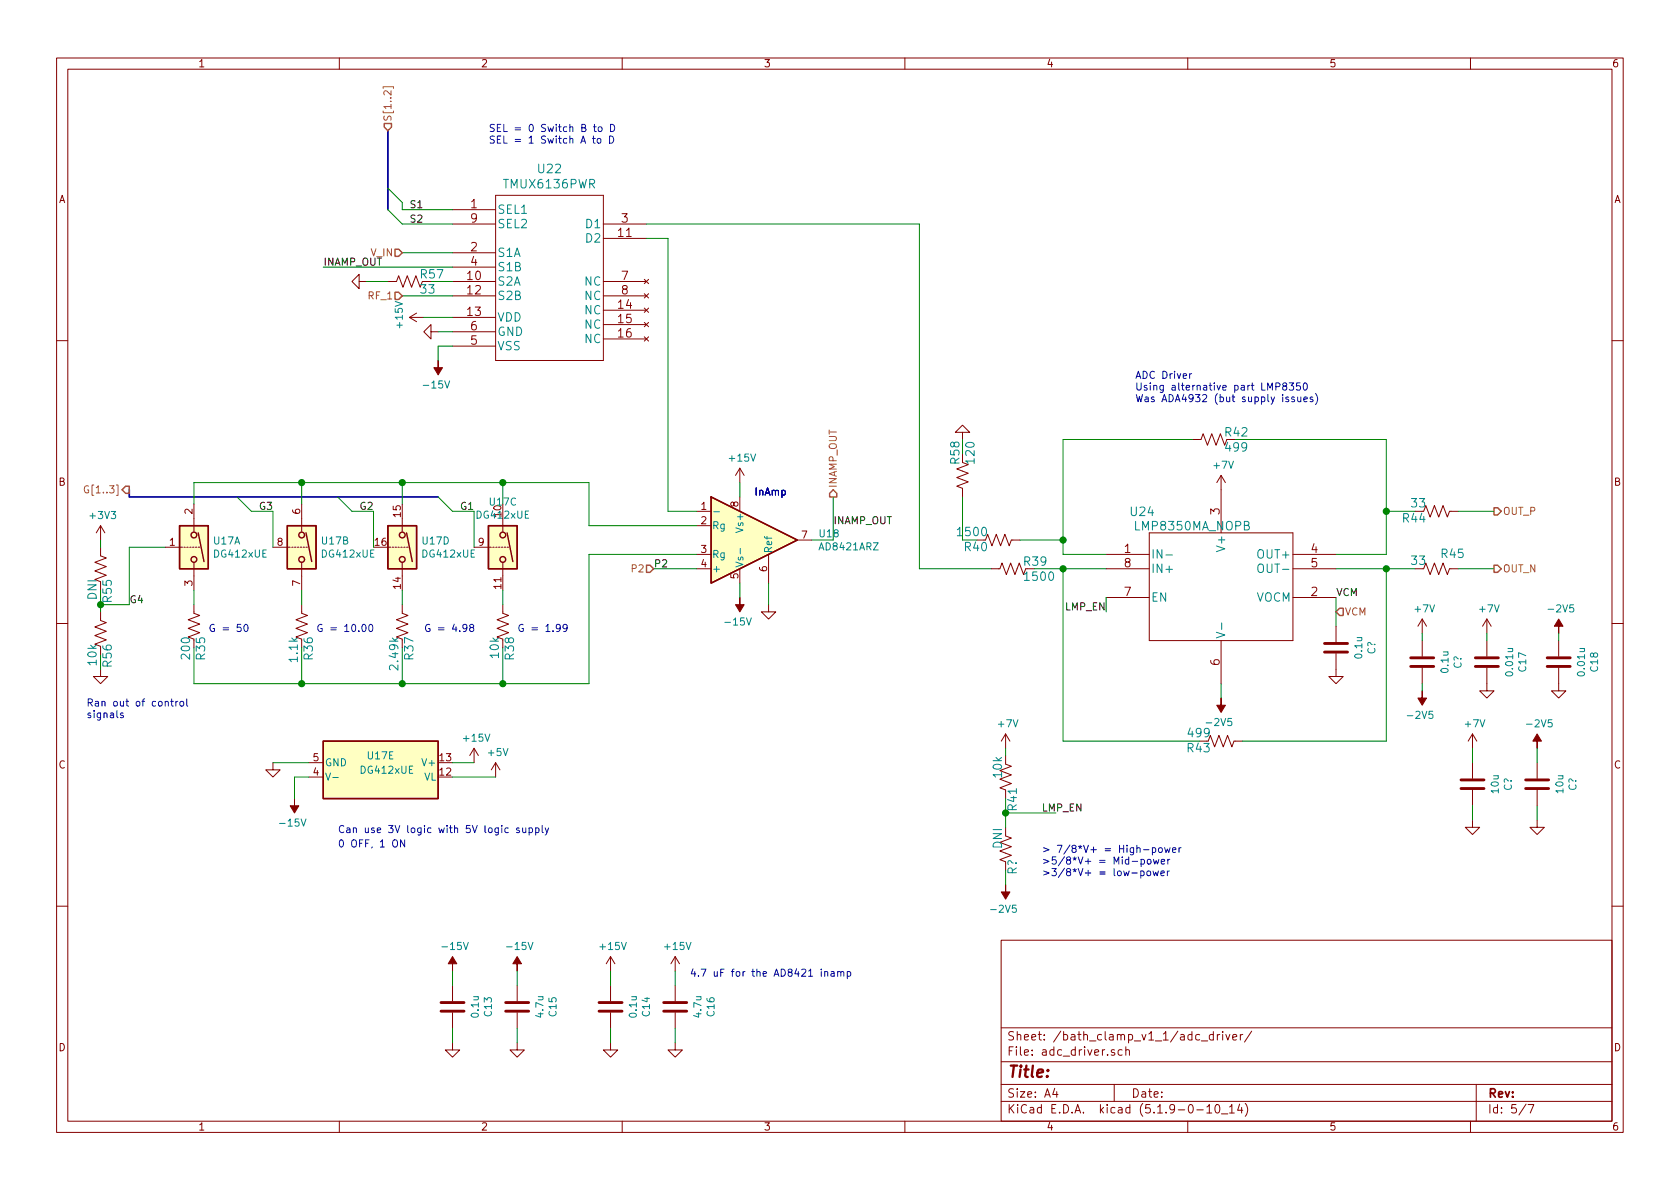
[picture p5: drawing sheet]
EESchema Schematic File Version 4
EELAYER 30 0
EELAYER END
$Descr A4 11693 8268
encoding utf-8
Sheet 5 7
Title ""
Date ""
Rev ""
Comp ""
Comment1 ""
Comment2 ""
Comment3 ""
Comment4 ""
$EndDescr
$Comp
L power:-15V #PWR?
U 1 1
P 5150 4150
AR Path="/6032F251/60962A5F" Ref="#PWR?"  Part="1" 
AR Path="/6032F251/608FDC40/60962A5F" Ref="#PWR058"  Part="1" 
F 0 "#PWR058" H 5150 4250 50  0001 C CNN
F 1 "-15V" H 5165 4323 50  0000 C CNN
F 2 "" H 5150 4150 50  0001 C CNN
F 3 "" H 5150 4150 50  0001 C CNN
	1    5150 4150
	-1   0    0    1   
$EndComp
$Comp
L power:+15V #PWR?
U 1 1
P 5150 3350
AR Path="/6032F251/60962A65" Ref="#PWR?"  Part="1" 
AR Path="/6032F251/608FDC40/60962A65" Ref="#PWR057"  Part="1" 
F 0 "#PWR057" H 5150 3200 50  0001 C CNN
F 1 "+15V" H 5165 3523 50  0000 C CNN
F 2 "" H 5150 3350 50  0001 C CNN
F 3 "" H 5150 3350 50  0001 C CNN
	1    5150 3350
	1    0    0    -1  
$EndComp
$Comp
L Device:C C?
U 1 1
P 3150 7000
AR Path="/6032F251/60962A6C" Ref="C?"  Part="1" 
AR Path="/6032F251/608FDC40/60962A6C" Ref="C13"  Part="1" 
F 0 "C13" V 2898 7000 50  0000 C CNN
F 1 "0.1u" V 2989 7000 50  0000 C CNN
F 2 "Capacitor_SMD:C_0603_1608Metric" H 3188 6850 50  0001 C CNN
F 3 "~" H 3150 7000 50  0001 C CNN
F 4 "CC0603MRX7R8BB104" H 2898 7100 50  0001 C CNN "Manf#"
F 5 "20%" H 2898 7100 50  0001 C CNN "Tolerance"
F 6 "25V" H 2898 7100 50  0001 C CNN "voltage"
	1    3150 7000
	-1   0    0    1   
$EndComp
$Comp
L power:GND #PWR?
U 1 1
P 3150 7250
AR Path="/6032F251/60962A74" Ref="#PWR?"  Part="1" 
AR Path="/6032F251/608FDC40/60962A74" Ref="#PWR054"  Part="1" 
F 0 "#PWR054" H 3150 7000 50  0001 C CNN
F 1 "GND" V 3155 7122 50  0001 R CNN
F 2 "" H 3150 7250 50  0001 C CNN
F 3 "" H 3150 7250 50  0001 C CNN
	1    3150 7250
	1    0    0    -1  
$EndComp
$Comp
L Device:C C?
U 1 1
P 3600 7000
AR Path="/6032F251/60962A7A" Ref="C?"  Part="1" 
AR Path="/6032F251/608FDC40/60962A7A" Ref="C15"  Part="1" 
F 0 "C15" V 3348 7000 50  0000 C CNN
F 1 "4.7u" V 3439 7000 50  0000 C CNN
F 2 "Capacitor_SMD:C_1206_3216Metric" H 3638 6850 50  0001 C CNN
F 3 "~" H 3600 7000 50  0001 C CNN
F 4 "CL31B475KAHNFNE" H 3348 7100 50  0001 C CNN "Manf#"
F 5 "10%" H 3348 7100 50  0001 C CNN "Tolerance"
F 6 "25V" H 3348 7100 50  0001 C CNN "voltage"
	1    3600 7000
	-1   0    0    1   
$EndComp
$Comp
L power:-15V #PWR?
U 1 1
P 3600 6750
AR Path="/6032F251/60962AB0" Ref="#PWR?"  Part="1" 
AR Path="/6032F251/608FDC40/60962AB0" Ref="#PWR059"  Part="1" 
F 0 "#PWR059" H 3600 6850 50  0001 C CNN
F 1 "-15V" H 3615 6923 50  0000 C CNN
F 2 "" H 3600 6750 50  0001 C CNN
F 3 "" H 3600 6750 50  0001 C CNN
	1    3600 6750
	1    0    0    -1  
$EndComp
$Comp
L Device:R_US R?
U 1 1
P 7050 3950
AR Path="/6032F251/6097B98D" Ref="R?"  Part="1" 
AR Path="/6032F251/608FDC40/6097B98D" Ref="R39"  Part="1" 
F 0 "R39" V 6997 4018 59  0000 L CNN
F 1 "1500" V 7102 4018 59  0000 L CNN
F 2 "Resistor_SMD:R_0603_1608Metric" H 7050 3950 50  0001 C CNN
F 3 "" H 7050 3950 50  0001 C CNN
F 4 "RC0603FR-071K5L" H 6997 4118 50  0001 C CNN "Manf#"
F 5 "1%" H 7050 3950 50  0001 C CNN "Tolerance"
	1    7050 3950
	0    1    1    0   
$EndComp
$Comp
L Device:R_US R?
U 1 1
P 8450 3050
AR Path="/6032F251/6097B994" Ref="R?"  Part="1" 
AR Path="/6032F251/608FDC40/6097B994" Ref="R42"  Part="1" 
F 0 "R42" V 8397 3118 59  0000 L CNN
F 1 "499" V 8502 3118 59  0000 L CNN
F 2 "Resistor_SMD:R_0603_1608Metric" H 8450 3050 50  0001 C CNN
F 3 "" H 8450 3050 50  0001 C CNN
F 4 "RC0603FR-07499RL" H 8397 3218 50  0001 C CNN "Manf#"
F 5 "1%" H 8450 3050 50  0001 C CNN "Tolerance"
	1    8450 3050
	0    1    1    0   
$EndComp
$Comp
L Device:R_US R?
U 1 1
P 8500 5150
AR Path="/6032F251/6097B9A2" Ref="R?"  Part="1" 
AR Path="/6032F251/608FDC40/6097B9A2" Ref="R43"  Part="1" 
F 0 "R43" V 8447 5218 59  0000 L CNN
F 1 "499" V 8552 5218 59  0000 L CNN
F 2 "Resistor_SMD:R_0603_1608Metric" H 8500 5150 50  0001 C CNN
F 3 "" H 8500 5150 50  0001 C CNN
F 4 "RC0603FR-07499RL" H 8447 5318 50  0001 C CNN "Manf#"
F 5 "1%" H 8500 5150 50  0001 C CNN "Tolerance"
	1    8500 5150
	0    -1   -1   0   
$EndComp
$Comp
L power:GND #PWR?
U 1 1
P 2550 1950
AR Path="/6032F251/6097B9AF" Ref="#PWR?"  Part="1" 
AR Path="/6032F251/608FDC40/6097B9AF" Ref="#PWR063"  Part="1" 
F 0 "#PWR063" H 2550 1700 50  0001 C CNN
F 1 "GND" V 2555 1822 50  0001 R CNN
F 2 "" H 2550 1950 50  0001 C CNN
F 3 "" H 2550 1950 50  0001 C CNN
	1    2550 1950
	0    1    1    0   
$EndComp
$Comp
L Device:R_US R?
U 1 1
P 7000 5400
AR Path="/6032F251/6097B9B7" Ref="R?"  Part="1" 
AR Path="/6032F251/608FDC40/6097B9B7" Ref="R41"  Part="1" 
F 0 "R41" V 6947 5468 59  0000 L CNN
F 1 "10k" V 7050 5250 59  0000 L CNN
F 2 "Resistor_SMD:R_0603_1608Metric" H 7000 5400 50  0001 C CNN
F 3 "" H 7000 5400 50  0001 C CNN
F 4 "RC0603FR-0710KL" H 6947 5568 50  0001 C CNN "Manf#"
F 5 "5%" H 7000 5400 50  0001 C CNN "Tolerance"
	1    7000 5400
	-1   0    0    1   
$EndComp
$Comp
L power:+15V #PWR?
U 1 1
P 4700 6750
AR Path="/6032F251/60962A8E" Ref="#PWR?"  Part="1" 
AR Path="/6032F251/608FDC40/60962A8E" Ref="#PWR061"  Part="1" 
F 0 "#PWR061" H 4700 6600 50  0001 C CNN
F 1 "+15V" H 4715 6923 50  0000 C CNN
F 2 "" H 4700 6750 50  0001 C CNN
F 3 "" H 4700 6750 50  0001 C CNN
	1    4700 6750
	1    0    0    -1  
$EndComp
$Comp
L power:GND #PWR?
U 1 1
P 4700 7250
AR Path="/6032F251/60962A96" Ref="#PWR?"  Part="1" 
AR Path="/6032F251/608FDC40/60962A96" Ref="#PWR062"  Part="1" 
F 0 "#PWR062" H 4700 7000 50  0001 C CNN
F 1 "GND" V 4705 7122 50  0001 R CNN
F 2 "" H 4700 7250 50  0001 C CNN
F 3 "" H 4700 7250 50  0001 C CNN
	1    4700 7250
	1    0    0    -1  
$EndComp
$Comp
L power:+15V #PWR?
U 1 1
P 4250 6750
AR Path="/6032F251/60962AA2" Ref="#PWR?"  Part="1" 
AR Path="/6032F251/608FDC40/60962AA2" Ref="#PWR055"  Part="1" 
F 0 "#PWR055" H 4250 6600 50  0001 C CNN
F 1 "+15V" H 4265 6923 50  0000 C CNN
F 2 "" H 4250 6750 50  0001 C CNN
F 3 "" H 4250 6750 50  0001 C CNN
	1    4250 6750
	1    0    0    -1  
$EndComp
$Comp
L power:GND #PWR?
U 1 1
P 4250 7250
AR Path="/6032F251/60962AAA" Ref="#PWR?"  Part="1" 
AR Path="/6032F251/608FDC40/60962AAA" Ref="#PWR056"  Part="1" 
F 0 "#PWR056" H 4250 7000 50  0001 C CNN
F 1 "GND" V 4255 7122 50  0001 R CNN
F 2 "" H 4250 7250 50  0001 C CNN
F 3 "" H 4250 7250 50  0001 C CNN
	1    4250 7250
	1    0    0    -1  
$EndComp
$Comp
L Device:C C?
U 1 1
P 4700 7000
AR Path="/6032F251/60962B27" Ref="C?"  Part="1" 
AR Path="/6032F251/608FDC40/60962B27" Ref="C16"  Part="1" 
F 0 "C16" V 4448 7000 50  0000 C CNN
F 1 "4.7u" V 4539 7000 50  0000 C CNN
F 2 "Capacitor_SMD:C_1206_3216Metric" H 4738 6850 50  0001 C CNN
F 3 "~" H 4700 7000 50  0001 C CNN
F 4 "CL31B475KAHNFNE" H 4448 7100 50  0001 C CNN "Manf#"
F 5 "10%" H 4448 7100 50  0001 C CNN "Tolerance"
F 6 "25V" H 4448 7100 50  0001 C CNN "voltage"
	1    4700 7000
	-1   0    0    1   
$EndComp
$Comp
L Device:C C?
U 1 1
P 4250 7000
AR Path="/6032F251/60962B39" Ref="C?"  Part="1" 
AR Path="/6032F251/608FDC40/60962B39" Ref="C14"  Part="1" 
F 0 "C14" V 3998 7000 50  0000 C CNN
F 1 "0.1u" V 4089 7000 50  0000 C CNN
F 2 "Capacitor_SMD:C_0603_1608Metric" H 4288 6850 50  0001 C CNN
F 3 "~" H 4250 7000 50  0001 C CNN
F 4 "CC0603MRX7R8BB104" H 3998 7100 50  0001 C CNN "Manf#"
F 5 "25V" H 3998 7100 50  0001 C CNN "voltage"
	1    4250 7000
	-1   0    0    1   
$EndComp
$Comp
L Analog_Switch:DG412xUE U17
U 5 1
P 2650 5300
F 0 "U17" V 2600 5200 50  0000 L CNN
F 1 "DG412xUE" V 2700 5150 50  0000 L CNN
F 2 "Package_SO:TSSOP-16_4.4x5mm_P0.65mm" H 2650 5200 50  0001 C CNN
F 3 "https://datasheets.maximintegrated.com/en/ds/DG411-DG413.pdf" H 2650 5300 50  0001 C CNN
F 4 "DG412CUE+" H 2604 5530 50  0001 C CNN "Manf#"
	5    2650 5300
	0    1    1    0   
$EndComp
$Comp
L Analog_Switch:DG412xUE U17
U 4 1
P 2800 3800
F 0 "U17" V 2754 3930 50  0000 L CNN
F 1 "DG412xUE" V 2845 3930 50  0000 L CNN
F 2 "Package_SO:TSSOP-16_4.4x5mm_P0.65mm" H 2800 3700 50  0001 C CNN
F 3 "https://datasheets.maximintegrated.com/en/ds/DG411-DG413.pdf" H 2800 3800 50  0001 C CNN
F 4 "DG412CUE+" H 2754 4030 50  0001 C CNN "Manf#"
	4    2800 3800
	0    1    1    0   
$EndComp
$Comp
L Analog_Switch:DG412xUE U17
U 2 1
P 2100 3800
F 0 "U17" V 2054 3930 50  0000 L CNN
F 1 "DG412xUE" V 2145 3930 50  0000 L CNN
F 2 "Package_SO:TSSOP-16_4.4x5mm_P0.65mm" H 2100 3700 50  0001 C CNN
F 3 "https://datasheets.maximintegrated.com/en/ds/DG411-DG413.pdf" H 2100 3800 50  0001 C CNN
F 4 "DG412CUE+" H 2054 4030 50  0001 C CNN "Manf#"
	2    2100 3800
	0    1    1    0   
$EndComp
$Comp
L Device:R_US R?
U 1 1
P 6950 3750
AR Path="/6032F251/6097B99B" Ref="R?"  Part="1" 
AR Path="/6032F251/608FDC40/6097B99B" Ref="R40"  Part="1" 
F 0 "R40" V 6897 3818 59  0000 L CNN
F 1 "1500" V 7002 3818 59  0000 L CNN
F 2 "Resistor_SMD:R_0603_1608Metric" H 6950 3750 50  0001 C CNN
F 3 "" H 6950 3750 50  0001 C CNN
F 4 "RC0603FR-071K5L" H 6897 3918 50  0001 C CNN "Manf#"
F 5 "1%" H 6950 3750 50  0001 C CNN "Tolerance"
	1    6950 3750
	0    -1   -1   0   
$EndComp
$Comp
L Device:R_US R?
U 1 1
P 3500 4350
AR Path="/6032F251/60A2AE18" Ref="R?"  Part="1" 
AR Path="/6032F251/608FDC40/60A2AE18" Ref="R38"  Part="1" 
F 0 "R38" V 3447 4418 59  0000 L CNN
F 1 "10k" V 3552 4418 59  0000 L CNN
F 2 "Resistor_SMD:R_0603_1608Metric" H 3500 4350 50  0001 C CNN
F 3 "" H 3500 4350 50  0001 C CNN
F 4 "RC0603FR-0710KL" H 3447 4518 50  0001 C CNN "Manf#"
F 5 "1%" H 3500 4350 50  0001 C CNN "Tolerance"
	1    3500 4350
	-1   0    0    1   
$EndComp
$Comp
L Device:R_US R?
U 1 1
P 2800 4350
AR Path="/6032F251/60A2B9C5" Ref="R?"  Part="1" 
AR Path="/6032F251/608FDC40/60A2B9C5" Ref="R37"  Part="1" 
F 0 "R37" V 2747 4418 59  0000 L CNN
F 1 "2.49k" V 2852 4418 59  0000 L CNN
F 2 "Resistor_SMD:R_0603_1608Metric" H 2800 4350 50  0001 C CNN
F 3 "" H 2800 4350 50  0001 C CNN
F 4 "RC0603FR-072K49L" H 2747 4518 50  0001 C CNN "Manf#"
F 5 "1%" H 2800 4350 50  0001 C CNN "Tolerance"
	1    2800 4350
	-1   0    0    1   
$EndComp
$Comp
L Device:R_US R?
U 1 1
P 2100 4350
AR Path="/6032F251/60A2BDE6" Ref="R?"  Part="1" 
AR Path="/6032F251/608FDC40/60A2BDE6" Ref="R36"  Part="1" 
F 0 "R36" V 2047 4418 59  0000 L CNN
F 1 "1.1k" V 2152 4418 59  0000 L CNN
F 2 "Resistor_SMD:R_0603_1608Metric" H 2100 4350 50  0001 C CNN
F 3 "" H 2100 4350 50  0001 C CNN
F 4 "RC0603FR-071K1L" H 2047 4518 50  0001 C CNN "Manf#"
F 5 "1%" H 2100 4350 50  0001 C CNN "Tolerance"
	1    2100 4350
	-1   0    0    1   
$EndComp
$Comp
L power:GND #PWR?
U 1 1
P 3600 7250
AR Path="/6032F251/60962A82" Ref="#PWR?"  Part="1" 
AR Path="/6032F251/608FDC40/60962A82" Ref="#PWR060"  Part="1" 
F 0 "#PWR060" H 3600 7000 50  0001 C CNN
F 1 "GND" V 3605 7122 50  0001 R CNN
F 2 "" H 3600 7250 50  0001 C CNN
F 3 "" H 3600 7250 50  0001 C CNN
	1    3600 7250
	1    0    0    -1  
$EndComp
$Comp
L Analog_Switch:DG412xUE U17
U 1 1
P 1350 3800
F 0 "U17" V 1304 3930 50  0000 L CNN
F 1 "DG412xUE" V 1395 3930 50  0000 L CNN
F 2 "Package_SO:TSSOP-16_4.4x5mm_P0.65mm" H 1350 3700 50  0001 C CNN
F 3 "https://datasheets.maximintegrated.com/en/ds/DG411-DG413.pdf" H 1350 3800 50  0001 C CNN
F 4 "DG412CUE+" V 1350 3800 50  0001 C CNN "Manf#"
	1    1350 3800
	0    1    1    0   
$EndComp
$Comp
L Device:R_US R?
U 1 1
P 1350 4350
AR Path="/6032F251/60A6A83E" Ref="R?"  Part="1" 
AR Path="/6032F251/608FDC40/60A6A83E" Ref="R35"  Part="1" 
F 0 "R35" V 1297 4418 59  0000 L CNN
F 1 "200" V 1402 4418 59  0000 L CNN
F 2 "Resistor_SMD:R_0603_1608Metric" H 1350 4350 50  0001 C CNN
F 3 "" H 1350 4350 50  0001 C CNN
F 4 "RC0603FR-07200RL" H 1297 4518 50  0001 C CNN "Manf#"
F 5 "1%" H 1350 4350 50  0001 C CNN "Tolerance"
	1    1350 4350
	-1   0    0    1   
$EndComp
$Comp
L Analog_Switch:DG412xUE U17
U 3 1
P 3500 3800
F 0 "U17" V 3183 3800 50  0000 C CNN
F 1 "DG412xUE" V 3274 3800 50  0000 C CNN
F 2 "Package_SO:TSSOP-16_4.4x5mm_P0.65mm" H 3500 3700 50  0001 C CNN
F 3 "https://datasheets.maximintegrated.com/en/ds/DG411-DG413.pdf" H 3500 3800 50  0001 C CNN
F 4 "DG412CUE+" V 3500 3800 50  0001 C CNN "Manf#"
	3    3500 3800
	0    1    1    0   
$EndComp
$Comp
L power:GND #PWR?
U 1 1
P 1900 5300
AR Path="/6032F251/60A96628" Ref="#PWR?"  Part="1" 
AR Path="/6032F251/608FDC40/60A96628" Ref="#PWR049"  Part="1" 
F 0 "#PWR049" H 1900 5050 50  0001 C CNN
F 1 "GND" V 1905 5172 50  0001 R CNN
F 2 "" H 1900 5300 50  0001 C CNN
F 3 "" H 1900 5300 50  0001 C CNN
	1    1900 5300
	1    0    0    -1  
$EndComp
$Comp
L power:-15V #PWR?
U 1 1
P 3150 6750
AR Path="/6032F251/60962AB6" Ref="#PWR?"  Part="1" 
AR Path="/6032F251/608FDC40/60962AB6" Ref="#PWR053"  Part="1" 
F 0 "#PWR053" H 3150 6850 50  0001 C CNN
F 1 "-15V" H 3165 6923 50  0000 C CNN
F 2 "" H 3150 6750 50  0001 C CNN
F 3 "" H 3150 6750 50  0001 C CNN
	1    3150 6750
	1    0    0    -1  
$EndComp
$Comp
L power:-15V #PWR?
U 1 1
P 2050 5550
AR Path="/6032F251/60A98C84" Ref="#PWR?"  Part="1" 
AR Path="/6032F251/608FDC40/60A98C84" Ref="#PWR050"  Part="1" 
F 0 "#PWR050" H 2050 5650 50  0001 C CNN
F 1 "-15V" H 2065 5723 50  0000 C CNN
F 2 "" H 2050 5550 50  0001 C CNN
F 3 "" H 2050 5550 50  0001 C CNN
	1    2050 5550
	-1   0    0    1   
$EndComp
$Comp
L power:+15V #PWR?
U 1 1
P 3300 5300
AR Path="/6032F251/60A99144" Ref="#PWR?"  Part="1" 
AR Path="/6032F251/608FDC40/60A99144" Ref="#PWR051"  Part="1" 
F 0 "#PWR051" H 3300 5150 50  0001 C CNN
F 1 "+15V" H 3315 5473 50  0000 C CNN
F 2 "" H 3300 5300 50  0001 C CNN
F 3 "" H 3300 5300 50  0001 C CNN
	1    3300 5300
	1    0    0    -1  
$EndComp
$Comp
L power:+5V #PWR052
U 1 1
P 3450 5400
F 0 "#PWR052" H 3450 5250 50  0001 C CNN
F 1 "+5V" H 3465 5573 50  0000 C CNN
F 2 "" H 3450 5400 50  0001 C CNN
F 3 "" H 3450 5400 50  0001 C CNN
	1    3450 5400
	1    0    0    -1  
$EndComp
$Comp
L power:-2V5 #PWR070
U 1 1
P 8500 4850
F 0 "#PWR070" H 8500 4950 50  0001 C CNN
F 1 "-2V5" H 8515 5023 50  0000 C CNN
F 2 "" H 8500 4850 50  0001 C CNN
F 3 "" H 8500 4850 50  0001 C CNN
	1    8500 4850
	-1   0    0    1   
$EndComp
$Comp
L covg-kicad:+7V #PWR064
U 1 1
P 7000 5200
F 0 "#PWR064" H 7000 5050 50  0001 C CNN
F 1 "+7V" H 7015 5373 50  0000 C CNN
F 2 "" H 7000 5200 50  0001 C CNN
F 3 "" H 7000 5200 50  0001 C CNN
	1    7000 5200
	1    0    0    -1  
$EndComp
$Comp
L Device:C C?
U 1 1
P 10350 4600
AR Path="/6032F251/60E2B8AD" Ref="C?"  Part="1" 
AR Path="/6032F251/608FDC40/60E2B8AD" Ref="C17"  Part="1" 
F 0 "C17" V 10098 4600 50  0000 C CNN
F 1 "0.01u" V 10189 4600 50  0000 C CNN
F 2 "Capacitor_SMD:C_0603_1608Metric" H 10388 4450 50  0001 C CNN
F 3 "~" H 10350 4600 50  0001 C CNN
F 4 "CC0603MRX7R8BB103" H 10098 4700 50  0001 C CNN "Manf#"
F 5 "20%" H 10098 4700 50  0001 C CNN "Tolerance"
F 6 "25V" H 10098 4700 50  0001 C CNN "voltage"
	1    10350 4600
	-1   0    0    1   
$EndComp
$Comp
L power:GND #PWR?
U 1 1
P 10350 4750
AR Path="/6032F251/60E2C586" Ref="#PWR?"  Part="1" 
AR Path="/6032F251/608FDC40/60E2C586" Ref="#PWR066"  Part="1" 
F 0 "#PWR066" H 10350 4500 50  0001 C CNN
F 1 "GND" V 10355 4622 50  0001 R CNN
F 2 "" H 10350 4750 50  0001 C CNN
F 3 "" H 10350 4750 50  0001 C CNN
	1    10350 4750
	1    0    0    -1  
$EndComp
$Comp
L covg-kicad:+7V #PWR065
U 1 1
P 10350 4400
F 0 "#PWR065" H 10350 4250 50  0001 C CNN
F 1 "+7V" H 10365 4573 50  0000 C CNN
F 2 "" H 10350 4400 50  0001 C CNN
F 3 "" H 10350 4400 50  0001 C CNN
	1    10350 4400
	1    0    0    -1  
$EndComp
$Comp
L power:-2V5 #PWR067
U 1 1
P 10850 4400
F 0 "#PWR067" H 10850 4500 50  0001 C CNN
F 1 "-2V5" H 10865 4573 50  0000 C CNN
F 2 "" H 10850 4400 50  0001 C CNN
F 3 "" H 10850 4400 50  0001 C CNN
	1    10850 4400
	1    0    0    -1  
$EndComp
$Comp
L Device:C C?
U 1 1
P 10850 4600
AR Path="/6032F251/60E2D6D8" Ref="C?"  Part="1" 
AR Path="/6032F251/608FDC40/60E2D6D8" Ref="C18"  Part="1" 
F 0 "C18" V 10598 4600 50  0000 C CNN
F 1 "0.01u" V 10689 4600 50  0000 C CNN
F 2 "Capacitor_SMD:C_0603_1608Metric" H 10888 4450 50  0001 C CNN
F 3 "~" H 10850 4600 50  0001 C CNN
F 4 "CC0603MRX7R8BB103" H 10598 4700 50  0001 C CNN "Manf#"
F 5 "20%" H 10598 4700 50  0001 C CNN "Tolerance"
F 6 "25V" H 10598 4700 50  0001 C CNN "voltage"
	1    10850 4600
	-1   0    0    1   
$EndComp
$Comp
L power:GND #PWR?
U 1 1
P 10850 4750
AR Path="/6032F251/60E2D6F0" Ref="#PWR?"  Part="1" 
AR Path="/6032F251/608FDC40/60E2D6F0" Ref="#PWR068"  Part="1" 
F 0 "#PWR068" H 10850 4500 50  0001 C CNN
F 1 "GND" V 10855 4622 50  0001 R CNN
F 2 "" H 10850 4750 50  0001 C CNN
F 3 "" H 10850 4750 50  0001 C CNN
	1    10850 4750
	1    0    0    -1  
$EndComp
$Comp
L Amplifier_Instrumentation:AD8421ARZ U18
U 1 1
P 5150 3750
F 0 "U18" H 5694 3796 50  0000 L CNN
F 1 "AD8421ARZ" H 5694 3705 50  0000 L CNN
F 2 "Package_SO:TSSOP-8_3x3mm_P0.65mm" H 5050 3750 50  0001 C CNN
F 3 "https://www.analog.com/media/en/technical-documentation/data-sheets/AD8421.pdf" H 5600 3350 50  0001 C CNN
F 4 "AD8421ARMZ" H 5694 3896 50  0001 C CNN "Manf#"
	1    5150 3750
	1    0    0    -1  
$EndComp
Text Notes 5250 3450 0    50   ~ 0
InAmp
Text Label 4550 3950 0    50   ~ 0
P2
Text Notes 5250 3450 0    50   ~ 0
InAmp
Text Notes 5250 3450 0    50   ~ 0
InAmp
Text Notes 5250 3450 0    50   ~ 0
InAmp
Text Notes 3600 4400 0    50   ~ 0
G = 1.99
Text Label 9300 4150 0    50   ~ 0
VCM
Text Notes 7900 2800 0    50   ~ 0
ADC Driver \nUsing alternative part LMP8350\nWas ADA4932 (but supply issues)
Text HLabel 4550 3950 0    50   Input ~ 0
P2
Text HLabel 2800 2050 0    50   Input ~ 0
RF_1
Text HLabel 10400 3550 2    50   Output ~ 0
OUT_P
Text HLabel 10400 3950 2    50   Output ~ 0
OUT_N
Text Label 3200 3550 0    50   ~ 0
G1
Text Label 2500 3550 0    50   ~ 0
G2
Text Label 1800 3550 0    50   ~ 0
G3
Text Label 900  4200 0    50   ~ 0
G4
Text HLabel 900  3400 0    50   Output ~ 0
G[1..3]
Text Notes 2350 5800 0    50   ~ 0
Can use 3V logic with 5V logic supply
Wire Wire Line
	5350 4050 5350 4200
Wire Wire Line
	4850 3950 4550 3950
Wire Wire Line
	5150 3350 5150 3450
Wire Wire Line
	3150 7250 3150 7150
Wire Wire Line
	3150 6850 3150 6750
Wire Wire Line
	3600 7250 3600 7150
Wire Wire Line
	3600 6850 3600 6750
Wire Wire Line
	5150 4150 5150 4050
Wire Wire Line
	9650 3550 9850 3550
Wire Wire Line
	4700 7250 4700 7150
Wire Wire Line
	4700 6850 4700 6750
Wire Wire Line
	4250 7250 4250 7150
Wire Wire Line
	4250 6850 4250 6750
Wire Wire Line
	2100 4100 2100 4200
Wire Wire Line
	2800 4100 2800 4200
Wire Wire Line
	3500 4100 3500 4200
Wire Wire Line
	3500 4500 3500 4750
Wire Wire Line
	3500 4750 2800 4750
Wire Wire Line
	2100 4750 2100 4500
Wire Wire Line
	2800 4500 2800 4750
Wire Wire Line
	2800 4750 2100 4750
Wire Wire Line
	3500 4750 4100 4750
Wire Wire Line
	4100 4750 4100 3850
Wire Wire Line
	4100 3850 4850 3850
Wire Wire Line
	4100 3650 4100 3350
Wire Wire Line
	4100 3350 3500 3350
Wire Wire Line
	3500 3350 3500 3500
Wire Wire Line
	4100 3650 4850 3650
Wire Wire Line
	3500 3350 2800 3350
Wire Wire Line
	2800 3350 2800 3500
Wire Wire Line
	2800 3350 2100 3350
Wire Wire Line
	2100 3350 2100 3500
Wire Wire Line
	1350 4500 1350 4750
Wire Wire Line
	1350 4750 2100 4750
Wire Wire Line
	1350 4200 1350 4100
Wire Wire Line
	1350 3500 1350 3350
Wire Wire Line
	1350 3350 2100 3350
Wire Wire Line
	1900 3800 1900 3550
Wire Wire Line
	1900 3550 1750 3550
Wire Wire Line
	2600 3800 2600 3550
Wire Wire Line
	2600 3550 2450 3550
Wire Wire Line
	3300 3800 3300 3550
Wire Wire Line
	3300 3550 3150 3550
Wire Bus Line
	900  3450 900  3400
Wire Wire Line
	1900 5300 2150 5300
Wire Wire Line
	2050 5550 2050 5400
Wire Wire Line
	2050 5400 2150 5400
Wire Wire Line
	3150 5300 3300 5300
Wire Wire Line
	3450 5400 3150 5400
Wire Wire Line
	10350 4450 10350 4400
Wire Wire Line
	10850 4450 10850 4400
Entry Wire Line
	3050 3450 3150 3550
Entry Wire Line
	2450 3550 2350 3450
Entry Wire Line
	1750 3550 1650 3450
Connection ~ 2800 4750
Connection ~ 3500 4750
Connection ~ 3500 3350
Connection ~ 2800 3350
Connection ~ 2100 4750
Connection ~ 2100 3350
$Comp
L Device:R_US R?
U 1 1
P 10000 3550
AR Path="/6032F251/60C9B5A9" Ref="R?"  Part="1" 
AR Path="/6032F251/608FDC40/60C9B5A9" Ref="R44"  Part="1" 
F 0 "R44" V 9947 3618 59  0000 L CNN
F 1 "33" V 10052 3618 59  0000 L CNN
F 2 "Resistor_SMD:R_0603_1608Metric" H 10000 3550 50  0001 C CNN
F 3 "" H 10000 3550 50  0001 C CNN
F 4 "RC0603FR-0733RL" H 9947 3718 50  0001 C CNN "Manf#"
F 5 "1%" H 10000 3550 50  0001 C CNN "Tolerance"
	1    10000 3550
	0    -1   -1   0   
$EndComp
Wire Wire Line
	10150 3550 10400 3550
$Comp
L Device:R_US R?
U 1 1
P 10000 3950
AR Path="/6032F251/60CA6FC0" Ref="R?"  Part="1" 
AR Path="/6032F251/608FDC40/60CA6FC0" Ref="R45"  Part="1" 
F 0 "R45" V 10100 3750 59  0000 L CNN
F 1 "33" V 10052 4018 59  0000 L CNN
F 2 "Resistor_SMD:R_0603_1608Metric" H 10000 3950 50  0001 C CNN
F 3 "" H 10000 3950 50  0001 C CNN
F 4 "RC0603FR-0733RL" H 9947 4118 50  0001 C CNN "Manf#"
F 5 "1%" H 10000 3950 50  0001 C CNN "Tolerance"
	1    10000 3950
	0    -1   -1   0   
$EndComp
Wire Wire Line
	10150 3950 10400 3950
Text Notes 2950 4400 0    50   ~ 0
G = 4.98
Text Notes 2200 4400 0    50   ~ 0
G = 10.00
Text Notes 1450 4400 0    50   ~ 0
G = 50
Wire Wire Line
	5800 3450 5800 3750
Wire Wire Line
	5650 3750 5800 3750
Text HLabel 9300 4250 2    50   Input ~ 0
VCM
$Comp
L Device:R_US R?
U 1 1
P 2850 1950
AR Path="/6032F251/60B49B76" Ref="R?"  Part="1" 
AR Path="/6032F251/608FDC40/60B49B76" Ref="R57"  Part="1" 
F 0 "R57" V 2797 2018 59  0000 L CNN
F 1 "33" V 2902 2018 59  0000 L CNN
F 2 "Resistor_SMD:R_0603_1608Metric" H 2850 1950 50  0001 C CNN
F 3 "" H 2850 1950 50  0001 C CNN
F 4 "RC0603FR-0733RL" H 2797 2118 50  0001 C CNN "Manf#"
F 5 "1%" H 2850 1950 50  0001 C CNN "Tolerance"
	1    2850 1950
	0    1    1    0   
$EndComp
Text HLabel 2800 1750 0    50   Input ~ 0
V_IN
Entry Wire Line
	2800 1400 2700 1300
Entry Wire Line
	2800 1550 2700 1450
Text Label 2950 1550 2    50   ~ 0
S2
Text Label 2950 1450 2    50   ~ 0
S1
Text HLabel 2700 900  1    50   Input ~ 0
S[1..2]
$Comp
L power:GND #PWR?
U 1 1
P 5350 4200
AR Path="/6032F251/60A8B45A" Ref="#PWR?"  Part="1" 
AR Path="/6032F251/608FDC40/60A8B45A" Ref="#PWR0162"  Part="1" 
F 0 "#PWR0162" H 5350 3950 50  0001 C CNN
F 1 "GND" V 5355 4072 50  0001 R CNN
F 2 "" H 5350 4200 50  0001 C CNN
F 3 "" H 5350 4200 50  0001 C CNN
	1    5350 4200
	1    0    0    -1  
$EndComp
Text HLabel 5800 3450 1    50   Output ~ 0
INAMP_OUT
$Comp
L Device:R_US R?
U 1 1
P 6700 3300
AR Path="/6032F251/62205F18" Ref="R?"  Part="1" 
AR Path="/6032F251/608FDC40/62205F18" Ref="R58"  Part="1" 
F 0 "R58" V 6647 3368 59  0000 L CNN
F 1 "120" V 6752 3368 59  0000 L CNN
F 2 "Resistor_SMD:R_0603_1608Metric" H 6700 3300 50  0001 C CNN
F 3 "" H 6700 3300 50  0001 C CNN
F 4 "RC0603FR-07120RL" H 6647 3468 50  0001 C CNN "Manf#"
F 5 "1%" H 6700 3300 50  0001 C CNN "Tolerance"
	1    6700 3300
	1    0    0    -1  
$EndComp
$Comp
L power:GND #PWR?
U 1 1
P 6700 3050
AR Path="/6032F251/622089A0" Ref="#PWR?"  Part="1" 
AR Path="/6032F251/608FDC40/622089A0" Ref="#PWR0163"  Part="1" 
F 0 "#PWR0163" H 6700 2800 50  0001 C CNN
F 1 "GND" V 6705 2922 50  0001 R CNN
F 2 "" H 6700 3050 50  0001 C CNN
F 3 "" H 6700 3050 50  0001 C CNN
	1    6700 3050
	-1   0    0    1   
$EndComp
Wire Wire Line
	6700 3050 6700 3150
Wire Wire Line
	2800 2050 3150 2050
Text Notes 2350 5900 0    50   ~ 0
0 OFF, 1 ON
Wire Wire Line
	900  3800 1150 3800
$Comp
L Device:R_US R?
U 1 1
P 700 4400
AR Path="/6032F251/6223A066" Ref="R?"  Part="1" 
AR Path="/6032F251/608FDC40/6223A066" Ref="R56"  Part="1" 
F 0 "R56" V 647 4468 59  0000 L CNN
F 1 "10k" V 752 4468 59  0000 L CNN
F 2 "Resistor_SMD:R_0603_1608Metric" H 700 4400 50  0001 C CNN
F 3 "" H 700 4400 50  0001 C CNN
F 4 "RC0603FR-0710KL" H 647 4568 50  0001 C CNN "Manf#"
F 5 "1%" H 700 4400 50  0001 C CNN "Tolerance"
	1    700  4400
	-1   0    0    1   
$EndComp
Wire Wire Line
	900  3800 900  4200
$Comp
L Device:R_US R?
U 1 1
P 700 3950
AR Path="/6032F251/62241FCA" Ref="R?"  Part="1" 
AR Path="/6032F251/608FDC40/62241FCA" Ref="R55"  Part="1" 
F 0 "R55" V 647 4018 59  0000 L CNN
F 1 "DNI" V 752 4018 59  0000 L CNN
F 2 "Resistor_SMD:R_0603_1608Metric" H 700 3950 50  0001 C CNN
F 3 "" H 700 3950 50  0001 C CNN
F 4 "" H 647 4118 50  0001 C CNN "Manf#"
F 5 "1%" H 700 3950 50  0001 C CNN "Tolerance"
	1    700  3950
	-1   0    0    1   
$EndComp
Wire Wire Line
	700  4250 700  4200
Wire Wire Line
	700  4200 900  4200
Connection ~ 700  4200
Wire Wire Line
	700  4200 700  4100
$Comp
L power:GND #PWR?
U 1 1
P 700 4650
AR Path="/6032F251/6224A583" Ref="#PWR?"  Part="1" 
AR Path="/6032F251/608FDC40/6224A583" Ref="#PWR0164"  Part="1" 
F 0 "#PWR0164" H 700 4400 50  0001 C CNN
F 1 "GND" V 705 4522 50  0001 R CNN
F 2 "" H 700 4650 50  0001 C CNN
F 3 "" H 700 4650 50  0001 C CNN
	1    700  4650
	1    0    0    -1  
$EndComp
Wire Wire Line
	700  4650 700  4550
$Comp
L power:+3V3 #PWR0165
U 1 1
P 700 3750
F 0 "#PWR0165" H 700 3600 50  0001 C CNN
F 1 "+3V3" H 715 3923 50  0000 C CNN
F 2 "" H 700 3750 50  0001 C CNN
F 3 "" H 700 3750 50  0001 C CNN
	1    700  3750
	1    0    0    -1  
$EndComp
Wire Wire Line
	700  3800 700  3750
Text Notes 600  5000 0    50   ~ 0
Ran out of control\nsignals\n
Wire Wire Line
	2550 1950 2700 1950
Wire Wire Line
	3000 1950 3150 1950
$Comp
L covg-kicad:TMUX6136PWR U22
U 1 1
P 3150 1450
F 0 "U22" H 3825 1737 60  0000 C CNN
F 1 "TMUX6136PWR" H 3825 1631 60  0000 C CNN
F 2 "Package_SO:TSSOP-16_4.4x5mm_P0.65mm" H 3800 1550 60  0001 C CNN
F 3 "" H 3150 1450 60  0000 C CNN
F 4 "TMUX6136PWR" H 3150 1450 50  0001 C CNN "Manf#"
	1    3150 1450
	1    0    0    -1  
$EndComp
Wire Wire Line
	2800 1550 3150 1550
Text Label 5800 3650 0    50   ~ 0
INAMP_OUT
Wire Wire Line
	3150 1850 2250 1850
Wire Wire Line
	2800 1750 3150 1750
Text Label 2250 1850 0    50   ~ 0
INAMP_OUT
Wire Wire Line
	4500 1650 4650 1650
Wire Wire Line
	4650 1650 4650 3550
Wire Wire Line
	4650 3550 4850 3550
Wire Wire Line
	4500 1550 6400 1550
$Comp
L power:+15V #PWR?
U 1 1
P 2950 2200
AR Path="/6032F251/60B1B5E9" Ref="#PWR?"  Part="1" 
AR Path="/6032F251/608FDC40/60B1B5E9" Ref="#PWR0166"  Part="1" 
F 0 "#PWR0166" H 2950 2050 50  0001 C CNN
F 1 "+15V" H 2965 2373 50  0000 C CNN
F 2 "" H 2950 2200 50  0001 C CNN
F 3 "" H 2950 2200 50  0001 C CNN
	1    2950 2200
	0    -1   -1   0   
$EndComp
Wire Wire Line
	2950 2200 3150 2200
$Comp
L power:GND #PWR?
U 1 1
P 3050 2300
AR Path="/6032F251/60B1F996" Ref="#PWR?"  Part="1" 
AR Path="/6032F251/608FDC40/60B1F996" Ref="#PWR0167"  Part="1" 
F 0 "#PWR0167" H 3050 2050 50  0001 C CNN
F 1 "GND" V 3055 2172 50  0001 R CNN
F 2 "" H 3050 2300 50  0001 C CNN
F 3 "" H 3050 2300 50  0001 C CNN
	1    3050 2300
	0    1    1    0   
$EndComp
Wire Wire Line
	3050 2300 3150 2300
$Comp
L power:-15V #PWR?
U 1 1
P 3050 2500
AR Path="/6032F251/60B23E27" Ref="#PWR?"  Part="1" 
AR Path="/6032F251/608FDC40/60B23E27" Ref="#PWR0168"  Part="1" 
F 0 "#PWR0168" H 3050 2600 50  0001 C CNN
F 1 "-15V" H 3065 2673 50  0000 C CNN
F 2 "" H 3050 2500 50  0001 C CNN
F 3 "" H 3050 2500 50  0001 C CNN
	1    3050 2500
	-1   0    0    1   
$EndComp
Wire Wire Line
	3050 2500 3050 2400
Wire Wire Line
	3050 2400 3150 2400
$Comp
L covg-kicad:LMP8350MA_NOPB U24
U 1 1
P 7700 3650
F 0 "U24" H 7950 3750 60  0000 C CNN
F 1 "LMP8350MA_NOPB" H 8300 3650 60  0000 C CNN
F 2 "Package_SO:SOIC-8_3.9x4.9mm_P1.27mm" H 8200 3750 60  0001 C CNN
F 3 "" H 7700 3650 60  0000 C CNN
F 4 "LMP8350MA/NOPB" H 7700 3650 50  0001 C CNN "Manf#"
	1    7700 3650
	1    0    0    -1  
$EndComp
Wire Wire Line
	8500 4850 8500 4750
$Comp
L covg-kicad:+7V #PWR0169
U 1 1
P 8500 3400
F 0 "#PWR0169" H 8500 3250 50  0001 C CNN
F 1 "+7V" H 8515 3573 50  0000 C CNN
F 2 "" H 8500 3400 50  0001 C CNN
F 3 "" H 8500 3400 50  0001 C CNN
	1    8500 3400
	1    0    0    -1  
$EndComp
Wire Wire Line
	6400 1550 6400 3950
Wire Wire Line
	6400 3950 6900 3950
Wire Wire Line
	6700 3450 6700 3750
Wire Wire Line
	6700 3750 6800 3750
Wire Wire Line
	7100 3750 7400 3750
Wire Wire Line
	7400 3750 7400 3850
Wire Wire Line
	7400 3850 7700 3850
Wire Wire Line
	7200 3950 7400 3950
Connection ~ 7400 3750
Wire Wire Line
	8600 3050 9650 3050
Wire Wire Line
	9650 3050 9650 3550
Connection ~ 9650 3550
Wire Wire Line
	7400 3050 7400 3750
Wire Wire Line
	7400 3050 8300 3050
Connection ~ 7400 3950
Wire Wire Line
	7400 3950 7700 3950
Wire Wire Line
	8650 5150 9650 5150
Wire Wire Line
	9650 3950 9850 3950
Wire Wire Line
	9650 3950 9300 3950
Connection ~ 9650 3950
Wire Wire Line
	9650 3950 9650 5150
Wire Wire Line
	7400 3950 7400 5150
Wire Wire Line
	7400 5150 8350 5150
Wire Wire Line
	7700 4250 7700 4150
Wire Wire Line
	9650 3850 9300 3850
Wire Wire Line
	9650 3550 9650 3850
Wire Wire Line
	2800 1450 3150 1450
Wire Wire Line
	2800 1450 2800 1400
Text Notes 4800 6800 0    50   ~ 0
4.7 uF for the AD8421 inamp
Text Notes 3400 1000 0    50   ~ 0
SEL = 0 Switch B to D\n SEL = 1 Switch A to D
Text Label 7700 4250 2    50   ~ 0
LMP_EN
Wire Wire Line
	7000 5200 7000 5250
$Comp
L Device:R_US R?
U 1 1
P 7000 5900
AR Path="/6032F251/60EC6475" Ref="R?"  Part="1" 
AR Path="/6032F251/608FDC40/60EC6475" Ref="R?"  Part="1" 
F 0 "R?" V 6947 5968 59  0000 L CNN
F 1 "DNI" V 7050 5750 59  0000 L CNN
F 2 "Resistor_SMD:R_0603_1608Metric" H 7000 5900 50  0001 C CNN
F 3 "" H 7000 5900 50  0001 C CNN
F 4 "" H 6947 6068 50  0001 C CNN "Manf#"
F 5 "5%" H 7000 5900 50  0001 C CNN "Tolerance"
	1    7000 5900
	-1   0    0    1   
$EndComp
$Comp
L power:-2V5 #PWR?
U 1 1
P 7000 6150
F 0 "#PWR?" H 7000 6250 50  0001 C CNN
F 1 "-2V5" H 7015 6323 50  0000 C CNN
F 2 "" H 7000 6150 50  0001 C CNN
F 3 "" H 7000 6150 50  0001 C CNN
	1    7000 6150
	-1   0    0    1   
$EndComp
Wire Wire Line
	7000 5550 7000 5650
Wire Wire Line
	7000 5650 7350 5650
Text Label 7250 5650 0    50   ~ 0
LMP_EN
Text Notes 7250 6100 0    50   ~ 0
> 7/8*V+ = High-power\n >5/8*V+ = Mid-power\n>3/8*V+ = low-power\n
Wire Wire Line
	7000 6150 7000 6050
$Comp
L power:GND #PWR?
U 1 1
P 10250 5700
AR Path="/6032F251/60EDE85E" Ref="#PWR?"  Part="1" 
AR Path="/6032F251/608FDC40/60EDE85E" Ref="#PWR?"  Part="1" 
F 0 "#PWR?" H 10250 5450 50  0001 C CNN
F 1 "GND" V 10255 5572 50  0001 R CNN
F 2 "" H 10250 5700 50  0001 C CNN
F 3 "" H 10250 5700 50  0001 C CNN
	1    10250 5700
	1    0    0    -1  
$EndComp
$Comp
L Device:C C?
U 1 1
P 10250 5450
AR Path="/6032F251/60EDE867" Ref="C?"  Part="1" 
AR Path="/6032F251/608FDC40/60EDE867" Ref="C?"  Part="1" 
F 0 "C?" V 9998 5450 50  0000 C CNN
F 1 "10u" V 10089 5450 50  0000 C CNN
F 2 "Capacitor_SMD:C_1206_3216Metric" H 10288 5300 50  0001 C CNN
F 3 "~" H 10250 5450 50  0001 C CNN
F 4 "CL31B106KAHNFNE" H 9998 5550 50  0001 C CNN "Manf#"
F 5 "10%" H 9998 5550 50  0001 C CNN "Tolerance"
F 6 "25V" H 9998 5550 50  0001 C CNN "voltage"
	1    10250 5450
	-1   0    0    1   
$EndComp
Wire Wire Line
	10250 5700 10250 5600
Wire Wire Line
	10250 5300 10250 5200
$Comp
L power:GND #PWR?
U 1 1
P 10700 5700
AR Path="/6032F251/60EEAD1B" Ref="#PWR?"  Part="1" 
AR Path="/6032F251/608FDC40/60EEAD1B" Ref="#PWR?"  Part="1" 
F 0 "#PWR?" H 10700 5450 50  0001 C CNN
F 1 "GND" V 10705 5572 50  0001 R CNN
F 2 "" H 10700 5700 50  0001 C CNN
F 3 "" H 10700 5700 50  0001 C CNN
	1    10700 5700
	1    0    0    -1  
$EndComp
$Comp
L Device:C C?
U 1 1
P 10700 5450
AR Path="/6032F251/60EEAD24" Ref="C?"  Part="1" 
AR Path="/6032F251/608FDC40/60EEAD24" Ref="C?"  Part="1" 
F 0 "C?" V 10448 5450 50  0000 C CNN
F 1 "10u" V 10539 5450 50  0000 C CNN
F 2 "Capacitor_SMD:C_1206_3216Metric" H 10738 5300 50  0001 C CNN
F 3 "~" H 10700 5450 50  0001 C CNN
F 4 "CL31B106KAHNFNE" H 10448 5550 50  0001 C CNN "Manf#"
F 5 "10%" H 10448 5550 50  0001 C CNN "Tolerance"
F 6 "25V" H 10448 5550 50  0001 C CNN "voltage"
	1    10700 5450
	-1   0    0    1   
$EndComp
Wire Wire Line
	10700 5700 10700 5600
Wire Wire Line
	10700 5300 10700 5200
$Comp
L covg-kicad:+7V #PWR?
U 1 1
P 10250 5200
F 0 "#PWR?" H 10250 5050 50  0001 C CNN
F 1 "+7V" H 10265 5373 50  0000 C CNN
F 2 "" H 10250 5200 50  0001 C CNN
F 3 "" H 10250 5200 50  0001 C CNN
	1    10250 5200
	1    0    0    -1  
$EndComp
$Comp
L power:-2V5 #PWR?
U 1 1
P 10700 5200
F 0 "#PWR?" H 10700 5300 50  0001 C CNN
F 1 "-2V5" H 10715 5373 50  0000 C CNN
F 2 "" H 10700 5200 50  0001 C CNN
F 3 "" H 10700 5200 50  0001 C CNN
	1    10700 5200
	1    0    0    -1  
$EndComp
Wire Wire Line
	7000 5750 7000 5650
Connection ~ 7000 5650
$Comp
L Device:C C?
U 1 1
P 9300 4500
AR Path="/6032F251/60EFA642" Ref="C?"  Part="1" 
AR Path="/6032F251/608FDC40/60EFA642" Ref="C?"  Part="1" 
F 0 "C?" V 9048 4500 50  0000 C CNN
F 1 "0.1u" V 9139 4500 50  0000 C CNN
F 2 "Capacitor_SMD:C_0603_1608Metric" H 9338 4350 50  0001 C CNN
F 3 "~" H 9300 4500 50  0001 C CNN
F 4 "CC0603MRX7R8BB104" H 9048 4600 50  0001 C CNN "Manf#"
F 5 "20%" H 9048 4600 50  0001 C CNN "Tolerance"
F 6 "25V" H 9048 4600 50  0001 C CNN "voltage"
	1    9300 4500
	-1   0    0    1   
$EndComp
$Comp
L power:GND #PWR?
U 1 1
P 9300 4650
AR Path="/6032F251/60EFA648" Ref="#PWR?"  Part="1" 
AR Path="/6032F251/608FDC40/60EFA648" Ref="#PWR?"  Part="1" 
F 0 "#PWR?" H 9300 4400 50  0001 C CNN
F 1 "GND" V 9305 4522 50  0001 R CNN
F 2 "" H 9300 4650 50  0001 C CNN
F 3 "" H 9300 4650 50  0001 C CNN
	1    9300 4650
	1    0    0    -1  
$EndComp
Wire Wire Line
	9300 4150 9300 4350
$Comp
L Device:C C?
U 1 1
P 9900 4600
AR Path="/6032F251/60F1E80F" Ref="C?"  Part="1" 
AR Path="/6032F251/608FDC40/60F1E80F" Ref="C?"  Part="1" 
F 0 "C?" V 9648 4600 50  0000 C CNN
F 1 "0.1u" V 9739 4600 50  0000 C CNN
F 2 "Capacitor_SMD:C_0603_1608Metric" H 9938 4450 50  0001 C CNN
F 3 "~" H 9900 4600 50  0001 C CNN
F 4 "CC0603MRX7R8BB104" H 9648 4700 50  0001 C CNN "Manf#"
F 5 "20%" H 9648 4700 50  0001 C CNN "Tolerance"
F 6 "25V" H 9648 4700 50  0001 C CNN "voltage"
	1    9900 4600
	-1   0    0    1   
$EndComp
$Comp
L covg-kicad:+7V #PWR?
U 1 1
P 9900 4400
F 0 "#PWR?" H 9900 4250 50  0001 C CNN
F 1 "+7V" H 9915 4573 50  0000 C CNN
F 2 "" H 9900 4400 50  0001 C CNN
F 3 "" H 9900 4400 50  0001 C CNN
	1    9900 4400
	1    0    0    -1  
$EndComp
Wire Wire Line
	9900 4450 9900 4400
$Comp
L power:-2V5 #PWR?
U 1 1
P 9900 4800
F 0 "#PWR?" H 9900 4900 50  0001 C CNN
F 1 "-2V5" H 9915 4973 50  0000 C CNN
F 2 "" H 9900 4800 50  0001 C CNN
F 3 "" H 9900 4800 50  0001 C CNN
	1    9900 4800
	-1   0    0    1   
$EndComp
Wire Wire Line
	9900 4750 9900 4800
Wire Bus Line
	2700 900  2700 1450
Wire Bus Line
	900  3450 3050 3450
$EndSCHEMATC
